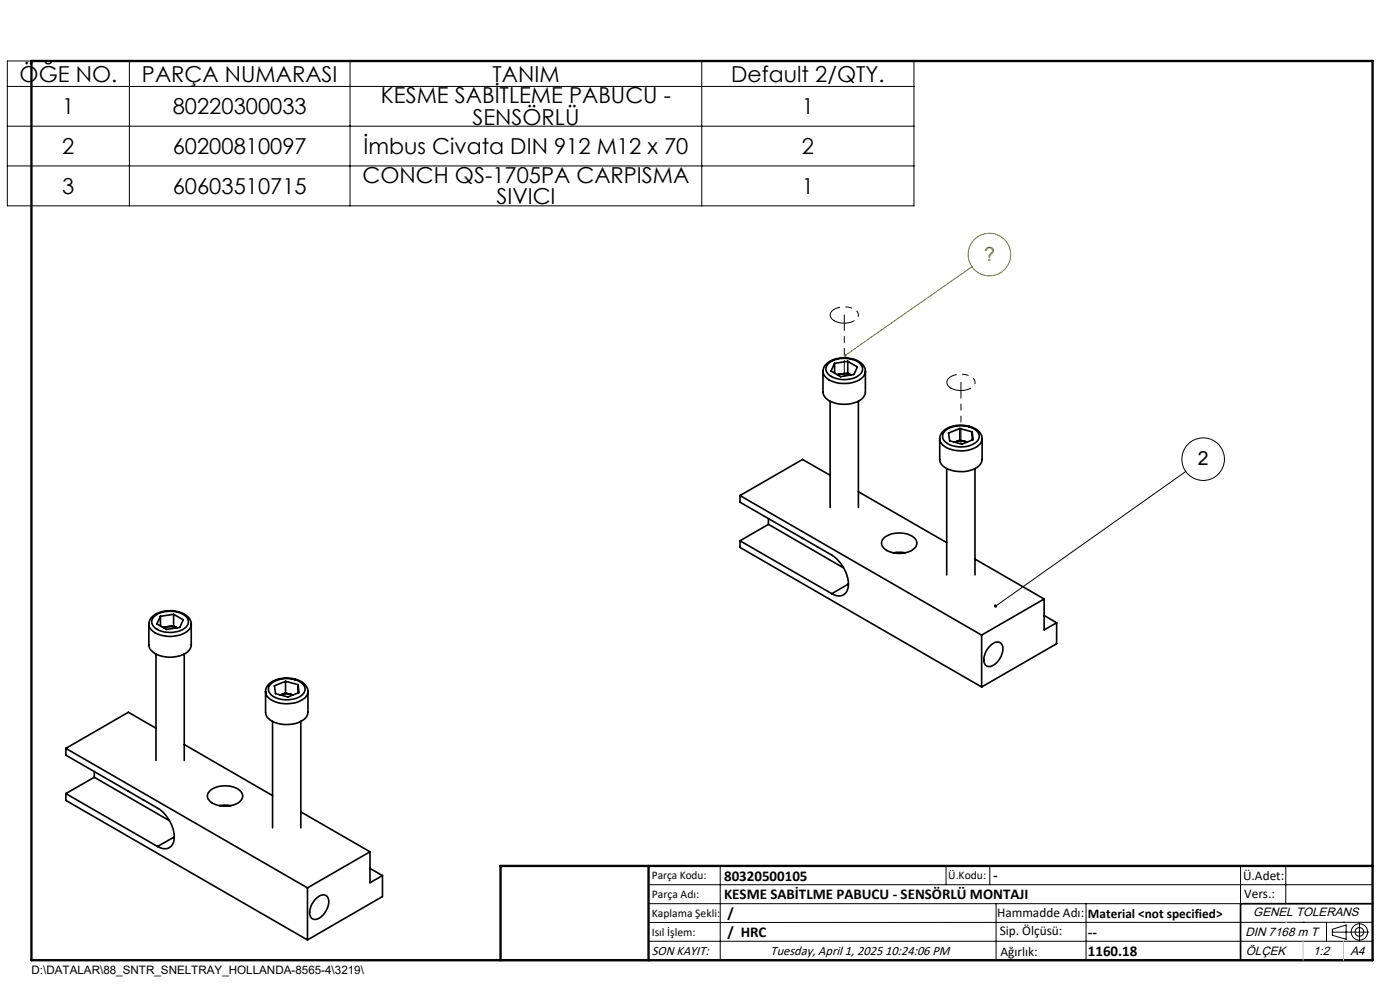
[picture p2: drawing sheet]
<svg xmlns="http://www.w3.org/2000/svg" width="297mm" height="210mm" viewBox="0 0 297 210" stroke-linecap="round" stroke-linejoin="round" font-family="sans-serif">
<g fill="none" stroke="#000" stroke-width=".35">
<path d="M174.6 78.8a2.79 2.79 0 0 0 2.4 2.2 6.4 6.4 0 0 0 6.1-1 2.02 2.02 0 0 0-.6-3.2 6.2 6.2 0 0 0-7.3 .5l-.5 .8-.1 .6v4.5a2.79 2.79 0 0 0 2.4 2.2 6.4 6.4 0 0 0 6.1-1l.5-1v-4.6M175.9 77a5.8 5.8 0 0 1 6.5 .1 1.54 1.54 0 0 1-.3 2.5 5.5 5.5 0 0 1-6.5-.3 1.46 1.46 0 0 1 .3-2.3zM177.1 77.1v2M178.4 79.3l-.7 .2M178.4 79.3h.7l1.5 .2M178.4 79.3l-.8 .1M179.8 76.7l2.1 1.1-.7 1.6-2.9 .5-2-1.2 .8-1.6M179.8 76.7l-2.7 .4M179.8 79.1l.8 .4M179.8 76.7v2.4M179.8 79.1l-1.4 .2M176.1 85.1v22.6"/>
<path d="M182.1 85.1v22.6M199.4 93.1v4.4a2.85 2.85 0 0 0 2.5 2.3 6.2 6.2 0 0 0 6-1.2l.5-1.1v-4.4M200.4 91.5a5.5 5.5 0 0 1 7.1 .2 1.74 1.74 0 0 1-1.1 2.6 5.6 5.6 0 0 1-6.1-.8l-.2-.3a1.52 1.52 0 0 1 .3-1.7zM200.8 99.4v22.5M203.6 93.3l-1.1 .5a3.8 3.8 0 0 1 2.4-.1M203.6 90.9l-2.4 1 .3 1.6 2.6 .7 2.3-.9-.2-1.7M203.6 90.9l2.6 .7M203.6 90.9v2.4M203.6 93.3l1.3 .4M204.9 93.7l.3 .1M206.2 91.6v1.8M206.8 99.4v22.5"/>
<path d="M208.4 93.1a3.2 3.2 0 0 0-3-2.7 5.8 5.8 0 0 0-5.7 1.5l-.3 1.2M208.4 93.1a2.59 2.59 0 0 1-2.2 2.1 6.3 6.3 0 0 1-6.5-1.1l-.3-1M157 105.1v1.4l19.5 11.2a8.1 8.1 0 0 1 3.5 6.2M157 105.1l51.2 29.6M157 114.7l19.5 11.2M157 114.7v1.4l51.2 29.6M163 111.2l16 9.3M163 110v1.2M163 111.2l-6 3.5M170.2 114.2h.1M173.4 116l.1 .1M176.1 100.8l-5.8-3.3-13.3 7.6"/>
<path d="M182.1 104.3l18.7 10.8M187.4 114.2a5.4 5.4 0 0 1 6.7 0 1.6 1.6 0 0 1-.7 2.6 5.5 5.5 0 0 1-6-.6 1.36 1.36 0 0 1 0-2zM189.5 117.3h2.5M206.8 118.6l14.7 8.5M31.6 132.4a3.1 3.1 0 0 1 2.9-2.7 5.6 5.6 0 0 1 5.8 1.7l.3 1M31.6 132.4v4.4a3.5 3.5 0 0 0 3.5 2.5 5.5 5.5 0 0 0 5.2-1.6l.3-.7v-4.6M31.6 132.4a3.5 3.5 0 0 0 3.5 2.5 5.5 5.5 0 0 0 5.2-1.6l.3-.9M32.6 130.9a5.5 5.5 0 0 1 7.1 .1 1.64 1.64 0 0 1-1 2.6 5.7 5.7 0 0 1-6.1-.6 1.41 1.41 0 0 1 0-2.1zM33.1 138.7v22.6M34 130.7v2.1M35.4 133l-.7 .2M35.4 133l-.8 .1"/>
<path d="M36.8 132.7l.7 .5-1.1-.3-1 .1M36.8 130.3l2.1 1.2-.8 1.6-2.8 .4-2-1.1 .7-1.7M36.8 130.3l-2.8 .4M36.8 130.3v2.4M36.8 132.7l-1.4 .3M39.1 138.7v22.6M180 123.9a2.16 2.16 0 0 1-1 2.3 2.16 2.16 0 0 1-2.5-.3M180 123.9l-3.5 2M208.2 134.7v11M209.8 137.3l.7-.7a1.32 1.32 0 0 1 1.6-.3 1.32 1.32 0 0 1 .7 1.5 4 4 0 0 1-3 3.6 1.55 1.55 0 0 1-1-2.3l.4-1zM221.5 127.1l-13.3 7.6M221.5 127.1v6.5l2.7-1.5"/>
<path d="M221.5 130.6l2.7 1.5M224.2 132.1v4.5l-16 9.1M14 158.7v1.5l19.4 11.2a7.8 7.8 0 0 1 3.6 6.1M14 158.7l51.2 29.6M33.1 154.5l-5.9-3.4-13.2 7.6M39.1 157.9l18.7 10.9M56.3 146.7a2.93 2.93 0 0 0 2.6 2.3 6.5 6.5 0 0 0 6-1.2l.4-1.1v4.4a2.57 2.57 0 0 1-2.1 2.2 6.3 6.3 0 0 1-6.5-1.2l-.4-1zM57.4 145.2a5.4 5.4 0 0 1 7.1 .2 1.76 1.76 0 0 1-1.1 2.5 5.6 5.6 0 0 1-6.1-.8 1.45 1.45 0 0 1 .1-1.9zM57.8 153v22.6M60.6 147l-1.1 .4a4.2 4.2 0 0 1 2.4-.1M60.6 144.5l-2.4 1 .3 1.6 2.6 .7 2.3-.9-.2-1.7M60.6 144.5l2.6 .7"/>
<path d="M60.6 144.5v2.5M60.6 147l1.3 .3M61.9 147.3l.3 .1M63.2 145.2v1.8M63.8 153v22.6M65.3 146.7a3.3 3.3 0 0 0-3-2.7 5.8 5.8 0 0 0-5.6 1.5l-.3 .8-.1 .4M14 168.3l19.4 11.3M14 168.3v1.5l51.2 29.6M20 164.9l15.9 9.2M20 163.6v1.3M20 164.9l-6 3.4M27.2 167.8h.1"/>
<path d="M30.4 169.6v.1M37 177.5a2.17 2.17 0 0 1-1.1 2.3 2.17 2.17 0 0 1-2.5-.2M37 177.5l-3.6 2.1M44.4 167.9a5.2 5.2 0 0 1 6.7 0 1.57 1.57 0 0 1-.7 2.5 5.5 5.5 0 0 1-6-.6 1.32 1.32 0 0 1 0-1.9zM46.5 170.9h2.5M63.8 172.2l14.7 8.5M65.2 188.3v11.1M66.7 190.9l.4-.3a1.49 1.49 0 0 1 2.4-.2 3.8 3.8 0 0 1-2.8 4.6 1.58 1.58 0 0 1-.9-2.3l.4-.9zM78.5 180.7l-13.3 7.6M78.5 180.7v6.5l2.6-1.5M78.5 184.2l2.6 1.5M81.1 185.7v4.5l-15.9 9.2"/>
<path d="M291.2 191.7h-28v12M106.2 203.7h185"/>
</g>
<path d="M177 68a4.1 4.1 0 0 0 5-.7 1.66 1.66 0 0 0-1.6-2.1 3.8 3.8 0 0 0-4.2 1.2 1.3 1.3 0 0 0 .8 1.6M201.7 82.3a4.1 4.1 0 0 0 5.1-.7 1.66 1.66 0 0 0-1.7-2.1 3.8 3.8 0 0 0-4.1 1.2 1.3 1.3 0 0 0 .7 1.6" fill="none" stroke="#000" stroke-width=".21" stroke-dasharray="6.3 1.3 1.3 1.3 1.3 1.3" stroke-dashoffset="2"/>
<path d="M203.9 81.1v13" fill="none" stroke="#000" stroke-width=".21" stroke-dasharray="6.3 1.3 1.3 1.3 1.3 1.3" stroke-dashoffset="3"/>
<path d="M179.1 66.8v12.9" fill="none" stroke="#000" stroke-width=".21" stroke-dasharray="6.3 1.3 1.3 1.3 1.3 1.3" stroke-dashoffset="3.1"/>
<g fill="none" stroke="#000" stroke-width=".21">
<path d="M1.6 12.9h192.3v30.8h-192.3zM1.6 18.3h192.3M27.4 12.9v30.8M74.3 12.9v30.8M148.9 12.9v30.8M1.6 26.8h192.3M1.6 35.2h192.3M251.6 100l-40.4 28.6M137.6 187.7h153.6M137.6 191.7h153.6M137.6 199.7h153.6M152.8 183.7v20"/>
<path d="M200.7 183.7v4M210 183.7v4M211.3 191.7v12M230.4 191.7v12M263.2 183.7v20M272.8 183.7v8M276.4 195.6h.1M281.4 195.6v4.1M282.6 197.7h7.8M282.6 197.1l3-.9v3l-3-.8zM285 195.6h.1M288.4 195.8v3.8"/>
<path d="M291.2 195.6l-153.6 .1"/>
<circle cx="255.2" cy="97.4" r="4.5"/>
<circle cx="288.4" cy="197.7" r="1.74"/>
<circle cx="288.4" cy="197.7" r=".93"/>
</g>
<g fill="none" stroke="#808000" stroke-width=".21">
<path d="M206.2 56.6l-26.9 18.8"/>
<circle cx="209.9" cy="54" r="4.5"/>
</g>
<path d="M6.7 12.9h284.5v190.8h-284.5zM137.6 183.7v20M291.2 183.7h-185v20" fill="none" stroke="#000" stroke-width=".5"/>
<path d="M272.8 195.6h.1M276.4 199.7v4M285 199.7v4" fill="none" stroke="#c0c0c0" stroke-width=".21"/>
<path d="M211 128.3a.33 .33 0 0 1 .5 .1 .33 .33 0 0 1-.1 .4 .33 .33 0 0 1-.5 0l.3-.2-.3 .2v-.3z" fill="#000"/>
<path d="M179 75.2a.33 .33 0 0 1 .5 0 .33 .33 0 0 1 0 .4 .33 .33 0 0 1-.5 0l.3-.2-.3 .2z" fill="#808000"/>
<g font-size="4.7">
<text x="4.2" y="17.3">ÖĞE NO.</text>
<text x="30.1" y="17.3">PARÇA NUMARASI</text>
<text x="104.5" y="17.3">TANIM</text>
<text x="155.1" y="17.3">Default 2/QTY.</text>
<text x="80.8" y="21.9">KESME SABİTLEME PABUCU -</text>
<text x="13.2" y="24.2">1</text>
<text x="36.6" y="24.2">80220300033</text>
<text x="100.2" y="26.5">SENSÖRLÜ</text>
<text x="170.1" y="24.2">1</text>
<text x="13.2" y="32.7">2</text>
<text x="36.6" y="32.7">60200810097</text>
<text x="77.1" y="32.7">İmbus Civata DIN 912 M12 x 70</text>
<text x="170.1" y="32.7">2</text>
<text x="13.2" y="41.1">3</text>
<text x="36.6" y="41.1">60603510715</text>
<text x="76.9" y="38.8">CONCH QS-1705PA CARPISMA</text>
<text x="170.1" y="41.1">1</text>
<text x="105.3" y="43.4">SIVICI</text>
</g>
<text font-size="4.1" fill="#808000" x="208.8" y="55.3">?</text>
<text font-size="4.1" x="254.1" y="98.7">2</text>
<g font-size="3.2">
<text x="153.6" y="190.8">KESME SABİTLME PABUCU - SENSÖRLÜ MONTAJI</text>
<text x="153.6" y="186.8">80320500105</text>
<text x="210.7" y="186.6">-</text>
<text x="154.3" y="194.8">/</text>
<text x="154.3" y="198.8">/ HRC</text>
<text x="230.8" y="198.7">--</text>
<text x="230.8" y="202.8">1160.18</text>
</g>
<g font-size="2.8">
<text x="263.7" y="186.7">Ü.Adet:</text>
<text x="263.9" y="190.5">Vers.:</text>
<text x="211.5" y="194.5">Hammadde Adı:</text>
<text x="230.8" y="194.7">Material &lt;not specified&gt;</text>
<text x="138.3" y="202.6">SON KAYIT:</text>
<text x="163.5" y="202.6">Tuesday, April 1, 2025 10:24:06 PM</text>
<text x="212.1" y="198.4">Sip. Ölçüsü:</text>
<text x="212.2" y="202.7">Ağırlık:</text>
</g>
<g font-size="2.6">
<text x="265.9" y="194.4">GENEL TOLERANS</text>
<text x="264.2" y="198.5">DIN 7168 m T</text>
<text x="264.3" y="202.6">ÖLÇEK</text>
<text x="278.5" y="202.6">1:2</text>
<text x="286.5" y="202.6">A4</text>
</g>
<g font-size="2.5">
<text x="138.3" y="186.4">Parça Kodu:</text>
<text x="138.3" y="190.5">Parça Adı:</text>
<text x="201.2" y="186.5">Ü.Kodu:</text>
<text x="138.3" y="194.5">Kaplama Şekli:</text>
<text x="138.3" y="198.6">Isıl İşlem:</text>
<text x="6.7" y="206.7">D:\DATALAR\88_SNTR_SNELTRAY_HOLLANDA-8565-4\3219\</text>
</g>
</svg>
